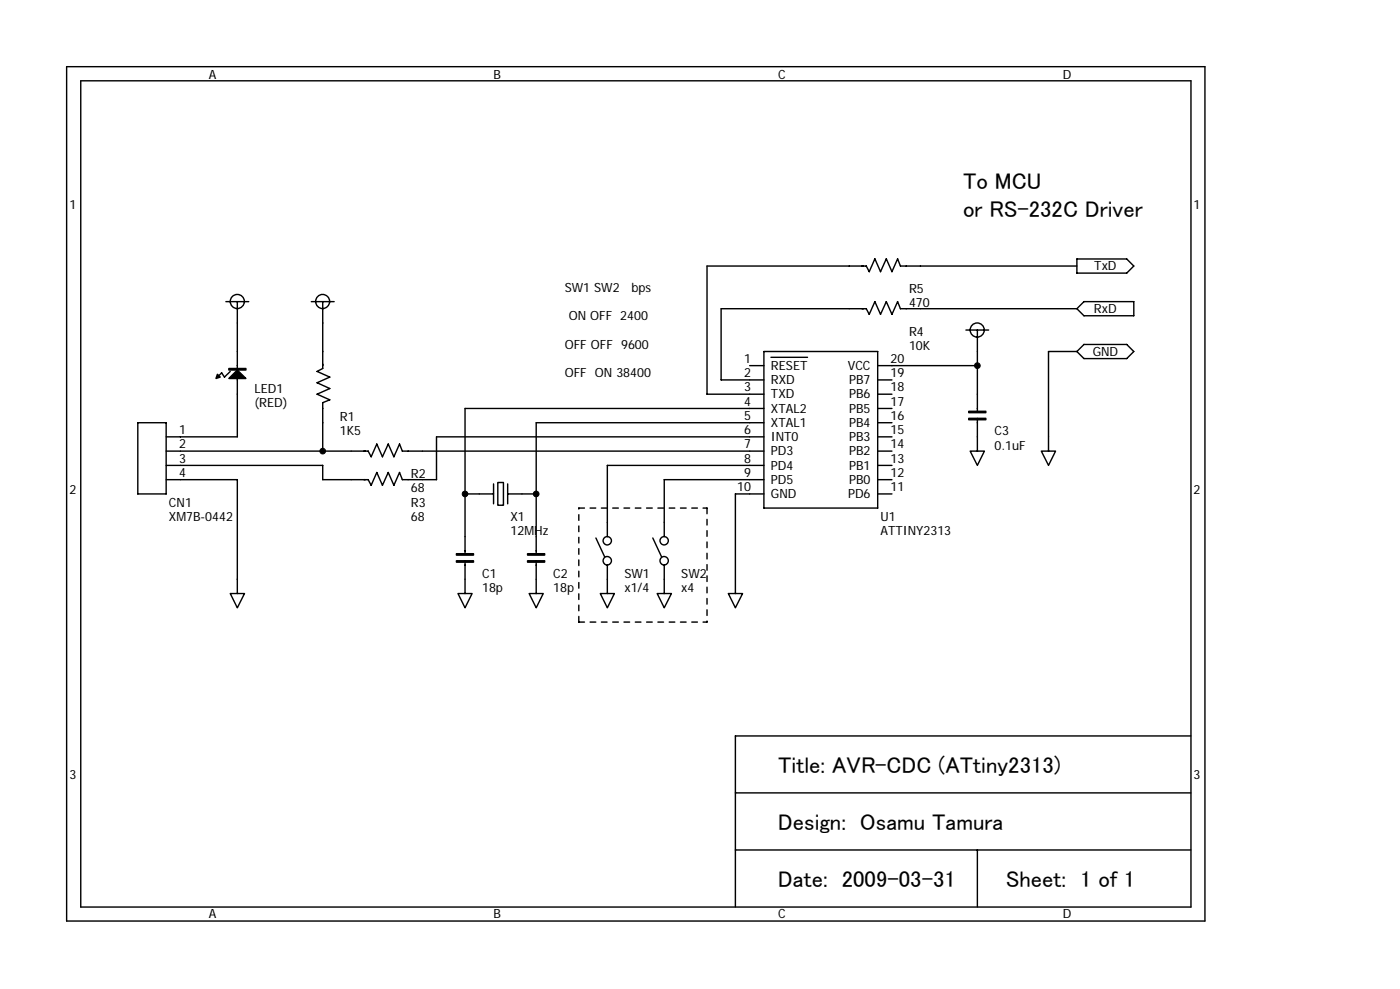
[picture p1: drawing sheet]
<svg xmlns="http://www.w3.org/2000/svg" width="210mm" height="148mm" viewBox="0 0 210 148" stroke-linecap="round" stroke-linejoin="round" font-family="sans-serif">
<g fill="none" stroke="#000" stroke-width=".21">
<path d="M10 10h170.7v128h-170.7zM12.1 12.1h166.5v123.8h-166.5zM161.5 39.9h-26.5l-.4-1.1-.9 1.9-.8-1.9-.9 1.9-.8-1.9-.9 1.9-.4-.8h-23.9v19.2h8.5M161.5 38.8h7.4l1.1 1.1-1.1 1h-7.4zM33.9 45.2h3.4M34.5 55.6l-.8 .9-.5-.6-.6 .6M35.6 56.7v8.7h-10.7M35.6 45.2v10M46.7 45.2h3.4M48.4 45.2v10l-.9 .4 1.9 .9-1.9 .8 1.9 .9-1.9 .9 1.9 .8-1 .4v7.3M112.4 54.8h2.1M114.5 52.7h17.1v23.4h-17.1z"/>
<path d="M115.6 53.5h5.5M131.6 54.8h14.9M131.6 56.9h2.1M131.6 59.1h2.1M144.8 49.4h3.4M146.5 49.4v12.2M161.5 46.2l1-1h7.5v2.1h-7.5zM161.5 46.2h-26.5l-.4-1-.9 1.9-.8-1.9-.9 1.9-.8-1.9-.9 1.9-.4-.9h-21.8v10.7h6.4M161.5 52.7h-4.3v14.9M162.5 51.6h6.4l1.1 1.1-1.1 1h-6.4l-1-1zM20.7 63.3h4.2v10.7h-4.2zM24.9 67.6h30.3l.4 .8 .9-1.9 .8 1.9 .9-1.9 .9 1.9 .8-1.9 .4 1.1h54.2"/>
<path d="M24.9 71.9h10.7v17M69.7 74h4.3M74 72.5v3M74.6 72.3h.9v3.4h-.9zM76.1 74h4.3M76.1 72.5v3M114.5 74h-4.2v14.9M114.5 61.2h-44.8v21.8M114.5 63.3h-34.1v19.7M114.5 65.4h-49.1v6.5h-5.1l-.4-1.1-.8 1.9-.9-1.9-.9 1.9-.8-1.9-.9 1.9-.4-.8h-6.8v-2.2h-23.5M114.5 69.7h-23.4v10.7M114.5 71.9h-14.9v8.5"/>
<path d="M131.6 65.4h2.1M131.6 67.6h2.1M131.6 69.7h2.1M131.6 71.9h2.1M131.6 63.3h2.1M131.6 74h2.1M131.6 61.2h2.1M145.5 67.6h2.1l-1.1 2.1zM146.5 62.7v4.9M156.1 67.6h2.2l-1.1 2.1zM34.5 88.9h2.2l-1.1 2.2zM68.7 88.9h2.1l-1.1 2.2z"/>
<path d="M69.7 84v4.9M79.3 88.9h2.1l-1 2.2zM80.4 84v4.9M89.3 80.6l1.3 2.8M90 88.9h2.1l-1 2.2zM91.1 84.7v4.2M97.9 80.6l1.3 2.8M98.5 88.9h2.2l-1.1 2.2zM99.6 84.7v4.2M109.2 88.9h2.1l-1 2.2zM110.3 118.8h68.2M178.5 110.3h-68.2v25.6"/>
<path d="M110.3 127.3h68.2M146.5 127.3v8.6"/>
<circle cx="35.6" cy="45.2" r="1.06"/>
<circle cx="48.4" cy="45.2" r="1.05"/>
<circle cx="146.5" cy="49.4" r="1.06"/>
<circle cx="91" cy="84" r=".63"/>
<circle cx="91" cy="81" r=".62"/>
<circle cx="99.6" cy="84" r=".63"/>
<circle cx="99.6" cy="81" r=".62"/>
</g>
<path d="M32.6 56.1l.4 .4-.6 .2zM35.6 55.4l1.3 1.3h-2.6zM34.3 55.2h2.6v.2h-2.6zM145.2 61.6h2.6v.2h-2.6zM145.2 62.7h2.6v.2h-2.6zM68.4 83h2.6v.2h-2.6zM68.4 84h2.6v.2h-2.6zM79.1 83h2.6v.2h-2.6zM79.1 84h2.6v.2h-2.6z" fill="#000" stroke="#000" stroke-width=".21"/>
<path d="M86.8 76.1h19.2M106 76.1v17.1M86.8 93.2v-17.1M86.8 93.2h19.2" fill="none" stroke="#000" stroke-width=".21" stroke-dasharray=".8 .8"/>
<g fill="#000" stroke="#000" stroke-width=".15">
<circle cx="146.5" cy="54.8" r=".43"/>
<circle cx="48.4" cy="67.6" r=".43"/>
<circle cx="69.7" cy="74" r=".43"/>
<circle cx="80.4" cy="74" r=".43"/>
</g>
<g font-size="3.4">
<text x="144.4" y="28.3">To MCU</text>
<text x="144.4" y="32.5">or RS-232C Driver</text>
<text x="116.7" y="115.7">Title: AVR-CDC (ATtiny2313)</text>
<text x="116.7" y="124.3">Design: Osamu Tamura</text>
<text x="116.7" y="132.8">Date: 2009-03-31</text>
<text x="150.8" y="132.8">Sheet: 1 of 1</text>
</g>
<g font-size="1.9">
<text x="31.3" y="11.9">A</text>
<text x="74" y="11.9">B</text>
<text x="116.7" y="11.9">C</text>
<text x="159.3" y="11.9">D</text>
<text x="10.4" y="31.3">1</text>
<text x="179" y="31.3">1</text>
<text x="164.1" y="40.5">TxD</text>
<text x="84.7" y="43.7">SW1 SW2</text>
<text x="85.3" y="48">ON OFF 2400</text>
<text x="94.7" y="43.7">bps</text>
<text x="136.3" y="46">470</text>
<text x="136.3" y="43.9">R5</text>
<text x="164" y="46.9">RxD</text>
<text x="84.7" y="52.2">OFF OFF 9600</text>
<text x="136.3" y="52.4">10K</text>
<text x="136.3" y="50.3">R4</text>
<text x="163.8" y="53.3">GND</text>
<text x="38.1" y="58.8">LED1</text>
<text x="84.7" y="56.5">OFF ON 38400</text>
<text x="111.6" y="54.4">1</text>
<text x="111.6" y="56.5">2</text>
<text x="111.6" y="58.6">3</text>
<text x="115.6" y="55.4">RESET</text>
<text x="115.6" y="57.6">RXD</text>
<text x="115.6" y="59.7">TXD</text>
<text x="127.1" y="55.4">VCC</text>
<text x="127.3" y="59.7">PB6</text>
<text x="127.3" y="57.6">PB7</text>
<text x="133.5" y="54.4">20</text>
<text x="133.5" y="58.6">18</text>
<text x="133.5" y="56.5">19</text>
<text x="26.8" y="65">1</text>
<text x="38.1" y="61">(RED)</text>
<text x="50.9" y="65.2">1K5</text>
<text x="50.9" y="63.1">R1</text>
<text x="111.6" y="60.8">4</text>
<text x="111.6" y="62.9">5</text>
<text x="111.6" y="65">6</text>
<text x="115.6" y="61.8">XTAL2</text>
<text x="115.6" y="64">XTAL1</text>
<text x="127.3" y="64">PB4</text>
<text x="127.3" y="61.8">PB5</text>
<text x="133.5" y="65">15</text>
<text x="133.5" y="62.9">16</text>
<text x="133.5" y="60.8">17</text>
<text x="149.1" y="65.2">C3</text>
<text x="26.8" y="67.2">2</text>
<text x="26.8" y="69.3">3</text>
<text x="26.8" y="71.4">4</text>
<text x="61.6" y="71.6">R2</text>
<text x="111.6" y="67.2">7</text>
<text x="111.6" y="69.3">8</text>
<text x="111.6" y="71.4">9</text>
<text x="115.6" y="66.1">INT0</text>
<text x="115.6" y="68.2">PD3</text>
<text x="115.6" y="70.4">PD4</text>
<text x="127.3" y="70.4">PB1</text>
<text x="127.3" y="68.2">PB2</text>
<text x="127.3" y="66.1">PB3</text>
<text x="133.5" y="71.4">12</text>
<text x="133.5" y="69.3">13</text>
<text x="133.5" y="67.2">14</text>
<text x="149.1" y="67.4">0.1uF</text>
<text x="10.4" y="74">2</text>
<text x="25.3" y="75.9">CN1</text>
<text x="61.6" y="73.8">68</text>
<text x="61.6" y="75.9">R3</text>
<text x="110.5" y="73.6">10</text>
<text x="115.6" y="72.5">PD5</text>
<text x="115.6" y="74.6">GND</text>
<text x="127.1" y="74.6">PD6</text>
<text x="127.3" y="72.5">PB0</text>
<text x="133.5" y="73.6">11</text>
<text x="179" y="74">2</text>
<text x="25.3" y="78">XM7B-0442</text>
<text x="61.6" y="78">68</text>
<text x="76.5" y="80.2">12MHz</text>
<text x="76.5" y="78">X1</text>
<text x="132" y="80.2">ATTINY2313</text>
<text x="132" y="78">U1</text>
<text x="72.3" y="88.7">18p</text>
<text x="72.3" y="86.6">C1</text>
<text x="83" y="88.7">18p</text>
<text x="83" y="86.6">C2</text>
<text x="93.6" y="88.7">x1/4</text>
<text x="93.6" y="86.6">SW1</text>
<text x="102.2" y="88.7">x4</text>
<text x="102.2" y="86.6">SW2</text>
<text x="10.4" y="116.7">3</text>
<text x="179" y="116.7">3</text>
<text x="31.3" y="137.6">A</text>
<text x="74" y="137.6">B</text>
<text x="116.7" y="137.6">C</text>
<text x="159.3" y="137.6">D</text>
</g>
</svg>
